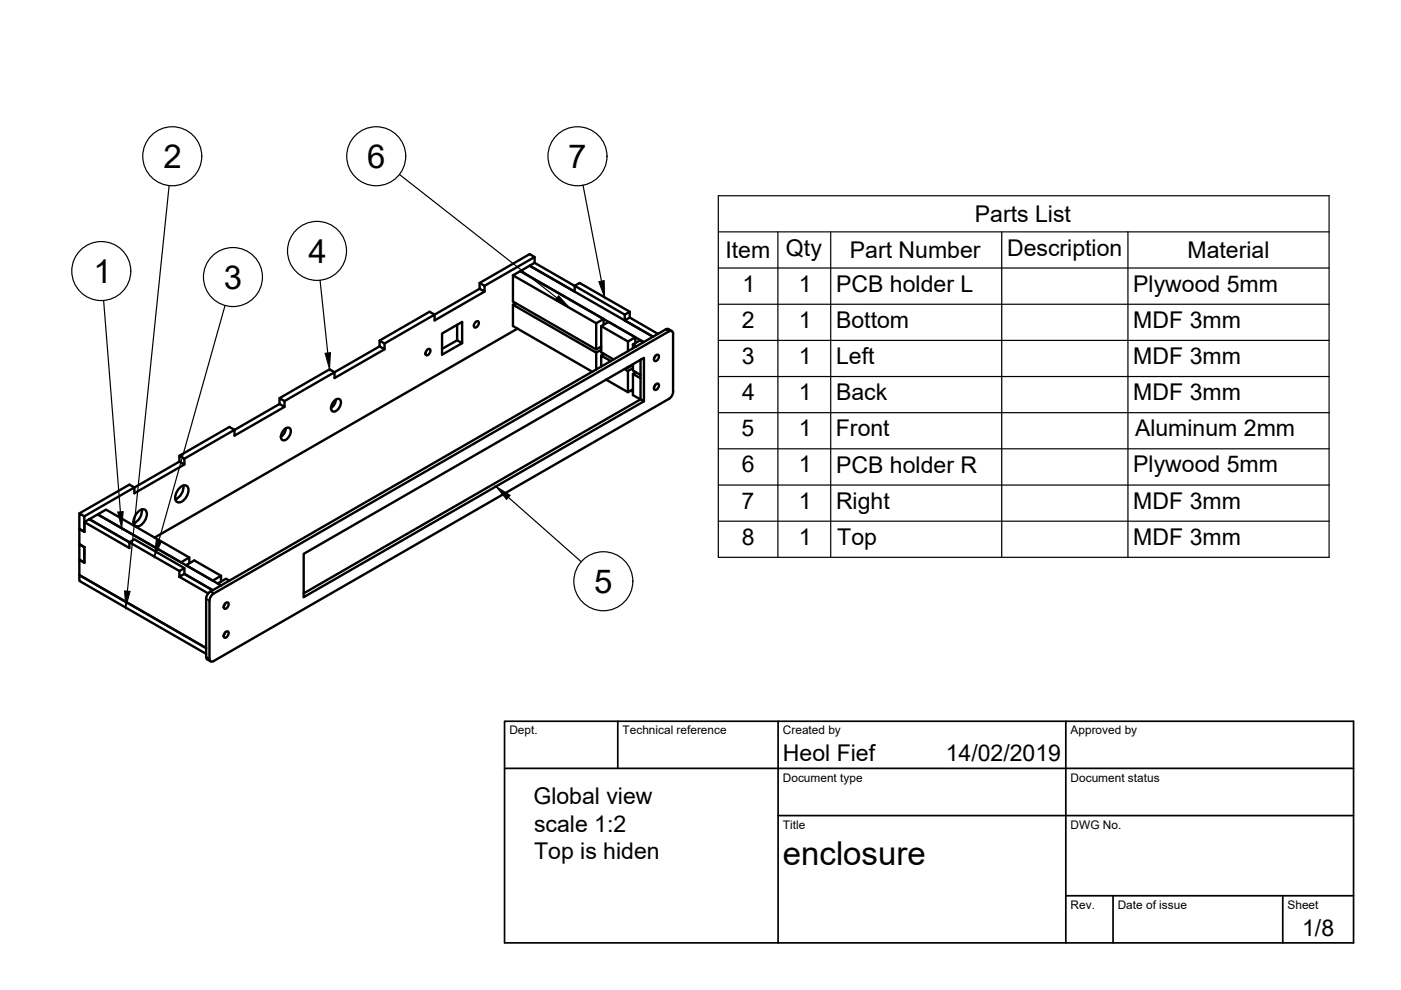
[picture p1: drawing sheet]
<svg xmlns="http://www.w3.org/2000/svg" width="297mm" height="210mm" viewBox="0 0 297 210" stroke-linecap="round" stroke-linejoin="round" font-family="sans-serif">
<!-- layer: Visible -->
<g fill="none" stroke="#000" stroke-width=".51">
<path d="M108.8 58.4v5.5l17.6 10.2 1.1-.6M113.3 55.7l-1 .6 9.5 5.5v-1.2l1.1-.6 10.6 6.1M113.3 55.7v-1.2l-10.6 6.1M113.3 55.7l19.2 11M113.3 54.5l-1-.6-10.6 6.1M80.5 72.2l1 .6v1.3l-1-.7zM80.5 73.4l-9.6 5.5-1-.6-10.6 6.1M81.5 74.1l-10.6 6.1v-1.3l-10.6 6.1M90.5 74.2l.5-.2a.76 .76 0 0 1 .1 .9 .76 .76 0 0 1-.8 .3l-.1-.5zM96.9 68.9v3.3l1.1 .6-4.3 2.4v-4.5l4.3-2.4v4.5M96.9 72.2l-3.2 1.8M100.8 68.3l.5-.2a.76 .76 0 0 1 .1 .9 .76 .76 0 0 1-.9 .3v-.5z"/>
<path d="M101.7 60l1 .6v1.2l-1-.6zM101.7 61.2l-9.6 5.5-1-.6-10.6 6.1M102.7 61.8l-10.6 6.1v-1.2l-10.6 6.1M108.8 64.6v4.5l16.8 9.7M109.4 64.3l-.6 .3 17.6 10.2 1.1-.6M109.7 69.7l-76.9 44.3M126.4 68.5v5.6M126.4 74.8v3.5M127.4 73.5l.1 .1M127.5 69.1v5.6l2.6 1.5M128 67.6l-17.7-10.1-1.5 .9 17.6 10.1 1.6-.9v1.2M128 75v.1"/>
<path d="M128.1 75l-.6 .4M129.5 76.6l-2-1.2v2.3M132.4 78.2l.7 .5v4.5M132.5 67.9l6 3.5-26.2-15.1-2 1.2 26.2 15-.7-.4-1.6 .9 .7 .4M132.5 66.7l1-.6v1.2l-1 .6zM133 77.9l.1 .1M133.1 72.4v2.1M133.5 67.3l6 3.5M134.1 77.4l.1 .1M134.2 77.2v1.4l1.6 .9M134.2 77.4l-1.1 .6v-.2M134.2 73v.8"/>
<path d="M134.2 78.1l-1.1 .6M134.7 71.5l-5.7-3.2-1.5 .8 5.6 3.3 1.6-.9v1.2M134.7 78.9v.1M134.8 78.9l-.6 .4M135.8 76.3v8.4l.7 .4v-9.2l-72.1 41.5v9.2l72.1-41.5M138.9 75.4l-.2 .5M139 75.4l.4-.2a.76 .76 0 0 1 .2 .9 .76 .76 0 0 1-.9 .4v-.6zM141.1 69.9l-96.5 55.5M141.7 69.8l.8 .4M141.8 69.8h-.7M142.7 70.8v12.3M142.7 70.8l-.2-.6-.7 .1-96.5 55.5-.5 .5-.4 1.1 .1 12.6 .5 .3 .3-.1 96.5-55.6 .6-.5 .3-1.1"/>
<path d="M38 97.9v-1.3l1.1 .7v1.2M49.7 91.2l9.6-5.5 1 .6-10.6 6.1v-1.3l-10.6 6.2M49.7 91.1l-1.1-.6-10.6 6.1M59.3 85.7v-1.3l1 .6v1.3M60.3 91.1a.77 .77 0 0 1 1.3 0 1.95 1.95 0 0 1-1.6 2.3 1.29 1.29 0 0 1 0-2zM60.6 90.8a2.34 2.34 0 0 1-1.1 1.8M70.9 85a.77 .77 0 0 1 1.3 0 1.95 1.95 0 0 1-1.6 2.3 1.29 1.29 0 0 1 0-2zM71.2 84.7a2.34 2.34 0 0 1-1 1.8M128.5 80.5l4.6 2.7 1.1-.7M133.7 82.8l.5 .3M135.8 80.2l-1.6-.9v4.5l1.6 .9-71.4 41.1M138.9 81.6l-.2 .4"/>
<path d="M139 81.6l.4-.3a.76 .76 0 0 1 .2 .9 .76 .76 0 0 1-.9 .4v-.6zM16.8 112.1v3.3l1.1 .6M16.8 108.9l10.6-6.1 1.1 .6 9.5-5.5 1.1 .6-10.6 6.1v-1.3l-10.6 6.2M16.8 112.1v-3.2l1.1 .6v3.2M16.8 112.1l1.1 .6M17.9 110.7l9.5 5.5v-1.2l1.1-.6 10.6 6.1M17.9 119.3l-1.1-.6v3.2l26.9 15.5-26.9-15.5v1.3l26.9 15.4M17.9 116v3.3M17.9 116l-1.1-.6v3.3l1.1 .6M18.9 110.1l1.8-1 26.2 15-.7-.4 1.7-1 .7 .4M18.9 110.1l19.1 11M18.9 110.1l-1 .6v2"/>
<path d="M18.9 110.1l8.5 4.9M20.7 109.1l1.8-1.1 17.6 10.2-1.7 1zM29.4 108.4a1 1 0 0 1 1.3-.3 1 1 0 0 1 .4 1.3l-.4 1a1.62 1.62 0 0 1-2.1 1 2.4 2.4 0 0 1 .8-3zM30 108a2.92 2.92 0 0 1-1.6 3M38.2 103.4a1 1 0 0 1 1.4-.4 1 1 0 0 1 .3 1.4l-.3 .9a1.62 1.62 0 0 1-2.2 1 2.4 2.4 0 0 1 .8-2.9zM38.9 102.9a2.92 2.92 0 0 1-1.7 3M40.1 118.2v1.2M38 121.1l1.1-.6v1.2l-1.1 .6zM38 122.3l6.2 3.5M39.1 121.7l6 3.5M43.7 139.2l.1 .5 .9 .5M43.7 127v12.2"/>
<path d="M44.6 125.4l-.5 .5-.4 1.1M46.9 122.1l-5.7-3.3-1.8 1 5.7 3.3 1.8-1v1.2M47.7 128l-.2 .4M47.7 134.1l-.2 .5M47.7 128l.5-.3a.76 .76 0 0 1 .1 .9 .76 .76 0 0 1-.8 .4v-.6zM47.7 134.1l.5-.2a.76 .76 0 0 1 .1 .9 .76 .76 0 0 1-.8 .3v-.5z"/>
</g>
<!-- layer: Visible Narrow -->
<path d="M141.1 69.9l.7 .4M43.7 127l.7 .4M43.7 139.2l.7 .5M44.6 125.4l.7 .4" fill="none" stroke="#000" stroke-width=".36"/>
<!-- layer: TitleBlock -->
<path d="M107 152.9h180v47h-180zM131 152.9v10M165 152.9v47M226 152.9v47M107 162.9h180M165 172.9h122M226 189.9h61M236 189.9v10M272 189.9v10" fill="none" stroke="#000" stroke-width=".36"/>
<!-- layer: BOM -->
<g fill="none" stroke="#000" stroke-width=".25">
<path d="M35.9 39.4l-8.9 85.9M84.7 37l33.4 26.2M123.6 39.3l3.9 20.3M67.9 59.4l1.6 15.4M152.3 41.5h129.5v76.7h-129.5zM152.3 49.2h129.5M152.3 56.8h129.5M164.9 49.2v69M176.1 49.2v69M212.4 49.2v69M239.1 49.2v69M22 63.7l3.5 44.8"/>
<path d="M47.7 64.8l-14 49.9M152.3 64.5h129.5M152.3 72.2h129.5M152.3 79.8h129.5M152.3 87.5h129.5M152.3 95.2h129.5M107.8 105.4l15.4 13.7M152.3 102.8h129.5M152.3 110.5h129.5"/>
<circle cx="36.5" cy="33.1" r="6.3"/>
<circle cx="79.8" cy="33.1" r="6.3"/>
<circle cx="122.4" cy="33.1" r="6.3"/>
<circle cx="21.5" cy="57.5" r="6.3"/>
<circle cx="49.4" cy="58.7" r="6.3"/>
<circle cx="67.2" cy="53.2" r="6.3"/>
<circle cx="127.9" cy="123.2" r="6.3"/>
</g>
<path d="M127 59.7l1.1-.2 .1 3.5zM68.9 74.9l1.2-.1-.2 3.5zM118.4 62.7l2.4 2.6-3.1-1.7zM25 108.6l1.1-.1-.3 3.5zM33.1 114.5l1.1 .3-1.5 3.2zM105.2 103.1l3 1.9-.8 .9zM26.4 125.3l1.2 .1-1 3.4z" fill="#000" stroke="#000" stroke-width=".21"/>
<g font-size="7">
<text x="34.6" y="35.6">2</text>
<text x="77.9" y="35.6">6</text>
<text x="120.5" y="35.6">7</text>
<text x="19.8" y="60">1</text>
<text x="65.4" y="55.7">4</text>
<text x="47.5" y="61.3">3</text>
<text x="126" y="125.7">5</text>
<text x="166" y="183.4">enclosure</text>
</g>
<g font-size="4.9">
<text x="206.7" y="47">Parts List</text>
<text x="153.8" y="54.7">Item</text>
<text x="166.6" y="54.3">Qty</text>
<text x="180.2" y="54.7">Part Number</text>
<text x="213.5" y="54.3">Description</text>
<text x="251.8" y="54.7">Material</text>
<text x="157.4" y="61.8">1</text>
<text x="169.4" y="61.8">1</text>
<text x="177.3" y="61.9">PCB holder L</text>
<text x="240.3" y="61.8">Plywood 5mm</text>
<text x="157.3" y="69.5">2</text>
<text x="169.4" y="69.5">1</text>
<text x="177.3" y="69.5">Bottom</text>
<text x="240.3" y="69.5">MDF 3mm</text>
<text x="157.3" y="77.2">3</text>
<text x="169.4" y="77.2">1</text>
<text x="177.3" y="77.2">Left</text>
<text x="240.3" y="77.2">MDF 3mm</text>
<text x="157.3" y="84.8">4</text>
<text x="169.4" y="84.9">1</text>
<text x="177.3" y="84.8">Back</text>
<text x="240.3" y="84.9">MDF 3mm</text>
<text x="157.2" y="92.5">5</text>
<text x="169.4" y="92.5">1</text>
<text x="177.2" y="92.5">Front</text>
<text x="240.6" y="92.5">Aluminum 2mm</text>
<text x="157.3" y="100.2">6</text>
<text x="169.4" y="100.2">1</text>
<text x="177.3" y="100.2">PCB holder R</text>
<text x="240.3" y="100.2">Plywood 5mm</text>
<text x="157.2" y="107.8">7</text>
<text x="169.4" y="107.9">1</text>
<text x="177.2" y="107.8">Right</text>
<text x="240.3" y="107.9">MDF 3mm</text>
<text x="157.3" y="115.5">8</text>
<text x="169.4" y="115.5">1</text>
<text x="177.5" y="115.5">Top</text>
<text x="240.3" y="115.5">MDF 3mm</text>
<text x="166" y="161.4">Heol Fief</text>
<text x="200.5" y="161.4">14/02/2019</text>
<text x="113.1" y="170.5">Global view</text>
<text x="113.2" y="176.4">scale 1:2</text>
<text x="113.2" y="182.2">Top is hiden</text>
<text x="276.1" y="198.6">1/8</text>
</g>
<g font-size="2.5">
<text x="108" y="155.7">Dept.</text>
<text x="132" y="155.7">Technical reference</text>
<text x="166" y="155.7">Created by</text>
<text x="227" y="155.7">Approved by</text>
<text x="166" y="165.7">Document type</text>
<text x="227" y="165.7">Document status</text>
<text x="166" y="175.7">Title</text>
<text x="227" y="175.7">DWG No.</text>
<text x="227" y="192.7">Rev.</text>
<text x="237" y="192.7">Date of issue</text>
<text x="273" y="192.7">Sheet</text>
</g>
</svg>
